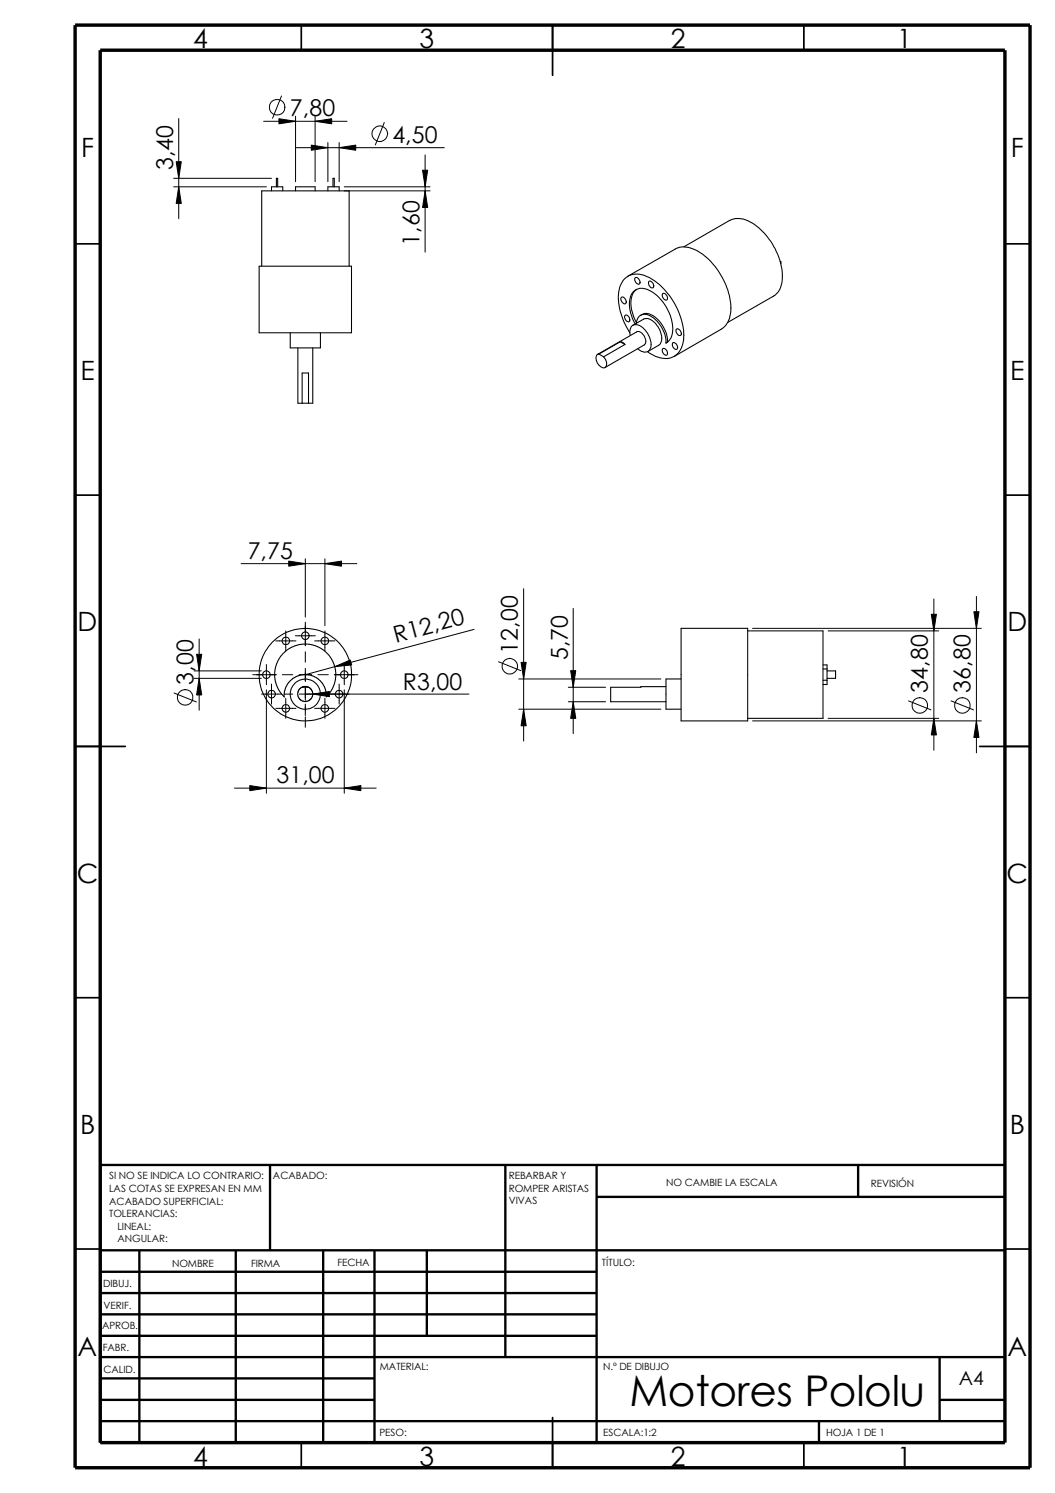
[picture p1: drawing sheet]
<svg xmlns="http://www.w3.org/2000/svg" width="210mm" height="297mm" viewBox="0 0 210 297" stroke-linecap="round" stroke-linejoin="round" font-family="sans-serif">
<g fill="none" stroke="#000" stroke-width=".34">
<path d="M59.9 5v5M109.9 5v10M159.9 5v5M14.9 48.5h5M199.9 48.5h5M14.9 98.5h5M199.9 98.5h5M14.9 148.5h10M194.9 148.5h10M14.9 198.5h5M199.9 198.5h5M14.9 248.5h5"/>
<path d="M199.9 248.5h5M59.9 287v5M109.9 282v10M159.9 287v5"/>
</g>
<g fill="none" stroke="#000" stroke-width=".47">
<path d="M53.7 231.8v17M100.5 231.8v38.2M118.7 238.1h81.2M118.7 231.8v55.2M170.7 231.8v6.3M199.9 231.8h-180v55.2M19.9 257.3h98.8M19.9 248.8h180M19.9 253h98.8M27.7 248.8v38.2M46.9 248.8v38.2M64.3 248.8v38.2"/>
<path d="M74.5 248.8v38.2M84.9 248.8v17M19.9 278.5h54.6M19.9 274.2h54.6M19.9 270h180M19.9 265.8h98.8M19.9 261.5h98.8M186.9 270v12.7M186.9 278.5h13M19.9 282.7h180M162.9 282.7v4.3"/>
</g>
<path d="M14.9 5h190v287h-190zM19.9 10h180v277h-180z" fill="none" stroke="#000" stroke-width=".68" stroke-linecap="butt"/>
<g fill="none" stroke="#000" stroke-width=".21">
<path d="M54 38v-.8h2.3v.8M55 37.2v-1.7h.2v1.7M58.8 38v-.8h3.9v.8M65.2 38v-.8h2.3v.8M66.3 37.2v-1.7h.2v1.7M51.6 53h18.3v13.2h-18.3zM52.1 53v-15h17.4v15M123.7 59.1a.82 .82 0 0 1 .7 .5 .82 .82 0 0 1 0 .9 .93 .93 0 0 1-.7-1.4zM124.9 54.9l9.4-5.3a4.9 4.9 0 0 1 5.1 .7 14.2 14.2 0 0 1 6 11.9 4.2 4.2 0 0 1-1.9 3.3l-9.3 5.4M126.3 55.3a.74 .74 0 0 1 .8 .1 .74 .74 0 0 1 .2 .8 .39 .39 0 0 1-.3 .4 .39 .39 0 0 1-.4-.3l-.3-.6zM126.7 57.6a4 4 0 0 0-.9 4.5l.8 2.1M129.1 56a.84 .84 0 0 1 .8 .4 .84 .84 0 0 1 0 .9 .92 .92 0 0 1-.8-1.3z"/>
<path d="M131.8 58.5a.73 .73 0 0 1 .8 .1 .73 .73 0 0 1 .2 .8 .38 .38 0 0 1-.3 .4 .38 .38 0 0 1-.5-.4l-.2-.4zM136.1 49.1l9.1-5.2a4.8 4.8 0 0 1 4.9 .8 13.3 13.3 0 0 1 5.5 11.1 3.8 3.8 0 0 1-1.7 3.1l-9.2 5.3M155.2 52l.2 .1M155.4 52.1l-.1 .1M155.4 52.1v.4M57.7 66.2v3h6.1v-3M59.3 69.2v11h.8M62.2 69.2v11h-2.1M118.9 70.5l7.8-4.5a1.63 1.63 0 0 1 1.7 1.5l.1 .6-.3 .5-7.8 4.5M119.2 70.4a.94 .94 0 0 0-.5 1.6 1.4 1.4 0 0 0 1.7 1.1 1.56 1.56 0 0 0-.3-2.1M119.2 70.4l.9 .6M123.4 68l.4 .1 .5 .4"/>
<path d="M123.4 68l-4.2 2.4M123.4 68l.9 .5M124.3 68.5l-4.2 2.5M124.4 62.7a.81 .81 0 0 1 .8 .4 .81 .81 0 0 1-.1 .9 .9 .9 0 0 1-.7-1.3zM125.3 66.2a11.4 11.4 0 0 1-1.9-9.3 3.6 3.6 0 0 1 5.4-1.8 13.9 13.9 0 0 1 7.2 12.5 3.8 3.8 0 0 1-3.3 3.7 6.5 6.5 0 0 1-3.9-1.3M125.4 66.8a1.76 1.76 0 0 1 .8-2.2 3.4 3.4 0 0 1 3 2.5 2.27 2.27 0 0 1-.3 2.8 1.91 1.91 0 0 1-2-.5M125.9 64.7l2.2-1.2a2.24 2.24 0 0 1 2.6 1.2 3.3 3.3 0 0 1 .5 3.9l-2.3 1.3M126.4 64.5a6.7 6.7 0 0 1-.7-6.1 2.63 2.63 0 0 1 3.8-.4 9.2 9.2 0 0 1 4.3 8.3 2.54 2.54 0 0 1-1.3 1.9M126.6 64.3a1.79 1.79 0 0 1 1.1-1.7 1.79 1.79 0 0 1 2 .4 6.3 6.3 0 0 1 2.8 5.2M127.5 62.7a2.5 2.5 0 0 1 3.3 .8 6.7 6.7 0 0 1 2 4.6M131.8 69.5a.73 .73 0 0 1 .8 .1 .73 .73 0 0 1 .2 .7 .38 .38 0 0 1-.3 .4 .38 .38 0 0 1-.5-.3l-.2-.4zM132.7 68.2h-.2"/>
<path d="M133.9 68.2a.84 .84 0 0 1 .8 .4 .84 .84 0 0 1-.1 .9 .92 .92 0 0 1-.7-1.3zM134.5 65.5a.77 .77 0 0 1 .9 .4 .77 .77 0 0 1-.1 .9 .99 .99 0 0 1-.8-1.3zM60.1 80.2v-6h1.3v6M56.6 138.6l-.6-.5-.8-1.4-.5-2v-1.4l.3-1.1 .5-1.1 .7-.9 1.5-1.3 1.1-.5 1.4-.3 1.4 .1 1.2 .3 1 .4 1 .8 1.2 1.4 .5 1.2 .3 1.4v1.4l-.3 1.2-.5 1-1.1 1.3-.2-1.5-.4-1-.5-.6-1.4-1-.8-.2-1.1-.1-1.7 .5-1.4 1.1-.7 1.3-.1 1.6M60.1 136.7l-.6 .5-.3 1.1 .2 .6 .4 .3 .7 .4 .6-.1 .5-.2 .6-.8-.1-1-.5-.7-.3-.1M60.1 136.7l.8-.1 .5 .1zM132.5 136.6l-11 .1v2.9h11M135.5 125h13.3v18.4h-13.3zM135.5 135.1h-3v6h3M148.8 125.5h14.9v17.4h-14.9M163.7 135.3h.8M163.7 133.1h.8"/>
<path d="M163.7 132.3h.8v3.9h-.8M164.5 133.5h1.7v1.5h-1.7"/>
<circle cx="53" cy="134.2" r=".76"/>
<circle cx="54" cy="138.1" r=".75"/>
<circle cx="56.9" cy="127.5" r=".75"/>
<circle cx="60.7" cy="134.2" r="9.2"/>
<circle cx="60.8" cy="138.1" r="3"/>
<circle cx="60.8" cy="126.5" r=".75"/>
<circle cx="64.6" cy="127.5" r=".75"/>
<circle cx="67.5" cy="138.1" r=".74"/>
<circle cx="68.5" cy="134.2" r=".76"/>
<circle cx="56.9" cy="140.9" r=".75"/>
<circle cx="64.6" cy="140.9" r=".74"/>
</g>
<g fill="none" stroke="#000" stroke-width=".2">
<path d="M56 19.1l-1.8 4.4M34.5 37.2h18.5M34.5 35.5h19.5M35.1 32.2h1l-.5 3.3zM35.6 37.2l.5 3.3h-1zM35.6 23.6v19.9M52.5 24.1h16.5M55.5 23.6l3.3 .5-3.3 .5zM58.8 23.1v13.1M58.9 29.4h29.5M61.9 28.9l3.3 .5-3.3 .5zM62.7 24.1l3.3-.5v1z"/>
<path d="M62.7 23.1v13.1M65.2 28.4v7.8M67.5 29.4l3.3-.5v1zM67.5 28.4v7.8M68.5 37.2h17.1M68.5 38h17.1M76.5 24.4l-1.8 4.4M84.1 33.9h1l-.5 3.3zM84.6 38l.5 3.3h-1zM84.6 30.8v19.4M48 112.1h23M57.4 111.6l3.3 .5-3.3 .5z"/>
<path d="M60.7 111.2v11.6M64.6 112.1l3.3-.5v1zM64.6 111.2v13.3M104.2 117.1v30.3M185.8 119.2v30.1M194.3 118.7v31.1M34.6 137.9l4.5 1.8M38.6 133.5h13.4M38.6 135h13.4M39.1 130.2h1l-.5 3.3zM39.6 135l.5 3.3h-1zM39.6 127.1v14.2"/>
<path d="M50.3 134.2h4.7M52 138.1h4M53 132.2v4M53 137.2v20.6M54 136.1v4M54.9 127.5h4M56.2 134.2h2.1M56.5 138.1h1.8M56.9 125.5v4M56.9 138.9v4M58.8 126.5h3.9M59.5 134.2h2.5"/>
<path d="M59.5 138.1h33.8M60.7 123.8v4.7M60.7 129.7v2M60.7 133v2.6M60.7 136.7v2.7M62.2 138.1l3.3-.5v1zM62.6 127.5h4M63.2 134.2h2.1M64.6 125.5v4M64.6 138.9v4M66.5 134.2h4.7M66.6 132.6l3.1-1.3 .3 1z"/>
<path d="M67.5 136.1v4M68.5 132.2v4M68.5 137.2v20.6M94.3 125.2l-33.6 9M99.2 131.7l4.4 1.7M103.2 135.1h28.3M103.7 131.8h1l-.5 3.3zM113.1 139.6h7.4M113.1 136.7h7.4M113.5 133.4h1.1l-.6 3.3zM114 139.6l.6 3.3h-1.1zM114 121v25"/>
<path d="M149.7 125h45.5M164.8 125.5h22M180.8 139.4l4.4 1.8M185.3 122.2h1l-.5 3.3zM189.2 139.4l4.5 1.8M193.8 121.7h1l-.5 3.3zM46.7 156.8h28.1M49.7 156.3l3.3 .5-3.3 .5zM54.9 140.9h4M60.7 140.1v2.3M60.7 142.6v2.1M62.6 140.9h4"/>
<path d="M68.5 156.8l3.3-.5v1zM103.2 141.1h28.3M104.2 141.1l.5 3.3h-1zM149.7 143.4h45.5M164.8 142.9h22M185.8 142.9l.5 3.3h-1zM194.3 143.4l.5 3.3h-1z"/>
<circle cx="55.1" cy="21.3" r="1.56"/>
<circle cx="75.6" cy="26.6" r="1.55"/>
<circle cx="36.8" cy="138.8" r="1.56"/>
<circle cx="101.4" cy="132.5" r="1.56"/>
<circle cx="183" cy="140.4" r="1.56"/>
<circle cx="191.5" cy="140.4" r="1.56"/>
</g>
<g fill="#000">
<path d="M35.1 32.2h1l-.5 3.3zM35.6 37.2l.5 3.3h-1zM55.5 23.6l3.3 .5-3.3 .5zM62.7 24.1l3.3-.5v1zM61.9 28.9l3.3 .5-3.3 .5zM67.5 29.4l3.3-.5v1zM84.1 33.9h1l-.5 3.3zM84.6 38l.5 3.3h-1zM57.4 111.6l3.3 .5-3.3 .5zM64.6 112.1l3.3-.5v1zM39.1 130.2h1l-.5 3.3zM39.6 135l.5 3.3h-1z"/>
<path d="M62.2 138.1l3.3-.5v1zM66.6 132.6l3.1-1.3 .3 1zM103.7 131.8h1l-.5 3.3zM113.5 133.4h1.1l-.6 3.3zM114 139.6l.6 3.3h-1.1zM185.3 122.2h1l-.5 3.3zM193.8 121.7h1l-.5 3.3zM49.7 156.3l3.3 .5-3.3 .5zM68.5 156.8l3.3-.5v1zM104.2 141.1l.5 3.3h-1zM185.8 142.9l.5 3.3h-1zM194.3 143.4l.5 3.3h-1z"/>
</g>
<text font-size="8.4" x="125.2" y="279.7">Motores Pololu</text>
<g font-size="5.3">
<text x="38.4" y="9.6">4</text>
<text x="83.4" y="9.6">3</text>
<text x="133.5" y="9.6">2</text>
<text x="178.5" y="9.6">1</text>
<text x="16.1" y="31.3">F</text>
<text x="201.1" y="31.3">F</text>
<text x="16" y="75.6">E</text>
<text x="201" y="75.6">E</text>
<text x="15.5" y="125.6">D</text>
<text x="200.4" y="125.6">D</text>
<text x="15.3" y="175.6">C</text>
<text x="200.3" y="175.6">C</text>
<text x="15.9" y="225.6">B</text>
<text x="200.9" y="225.6">B</text>
<text x="15.5" y="269.8">A</text>
<text x="200.4" y="269.8">A</text>
<text x="38.4" y="291.6">4</text>
<text x="83.4" y="291.6">3</text>
<text x="133.5" y="291.6">2</text>
<text x="178.5" y="291.6">1</text>
</g>
<g font-size="4.6">
<text x="57.7" y="23.1">7,80</text>
<text x="78.1" y="28.4">4,50</text>
<text x="34.5" y="33.9" transform="rotate(-90 34.5 33.9)">3,40</text>
<text x="83.5" y="48.9" transform="rotate(-90 83.5 48.9)">1,60</text>
<text x="49.3" y="111.2">7,75</text>
<text x="78.7" y="127.8" transform="rotate(-15 78.7 127.8)">R12,20</text>
<text x="103" y="130" transform="rotate(-90 103 130)">12,00</text>
<text x="112.9" y="131.4" transform="rotate(-90 112.9 131.4)">5,70</text>
<text x="38.5" y="136.2" transform="rotate(-90 38.5 136.2)">3,00</text>
<text x="80.1" y="137.2">R3,00</text>
<text x="184.6" y="137.8" transform="rotate(-90 184.6 137.8)">34,80</text>
<text x="193.1" y="137.8" transform="rotate(-90 193.1 137.8)">36,80</text>
<text x="55" y="155.9">31,00</text>
</g>
<text font-size="3.9" x="190.8" y="275.5">A4</text>
<g font-size="2">
<text x="21.7" y="234.7">SI NO SE INDICA LO CONTRARIO:</text>
<text x="21.7" y="237.2">LAS COTAS SE EXPRESAN EN MM</text>
<text x="21.7" y="239.6">ACABADO SUPERFICIAL:</text>
<text x="54.3" y="234.7">ACABADO:</text>
<text x="101.2" y="239.6">VIVAS</text>
<text x="101.2" y="234.6">REBARBAR Y</text>
<text x="101.2" y="237.1">ROMPER ARISTAS</text>
<text x="132.5" y="236">NO CAMBIE LA ESCALA</text>
<text x="173.3" y="236.2">REVISIÓN</text>
<text x="21.7" y="242.1">TOLERANCIAS:</text>
<text x="23.4" y="244.6">LINEAL:</text>
<text x="23.4" y="247.1">ANGULAR:</text>
<text x="67.1" y="252">FECHA</text>
<text x="119.8" y="252">TÍTULO:</text>
<text x="20.5" y="256.1">DIBUJ.</text>
<text x="34.2" y="252.1">NOMBRE</text>
<text x="50" y="252">FIRMA</text>
<text x="20.6" y="260.4">VERIF.</text>
<text x="20.3" y="264.5">APROB.</text>
<text x="20.4" y="268.8">FABR.</text>
<text x="20.6" y="273.2">CALID.</text>
<text x="75.6" y="272.6">MATERIAL:</text>
<text x="120" y="272.6">N.º DE DIBUJO</text>
<text x="75.5" y="285.6">PESO:</text>
<text x="120" y="285.7">ESCALA:1:2</text>
<text x="164.4" y="285.7">HOJA 1 DE 1</text>
</g>
</svg>
